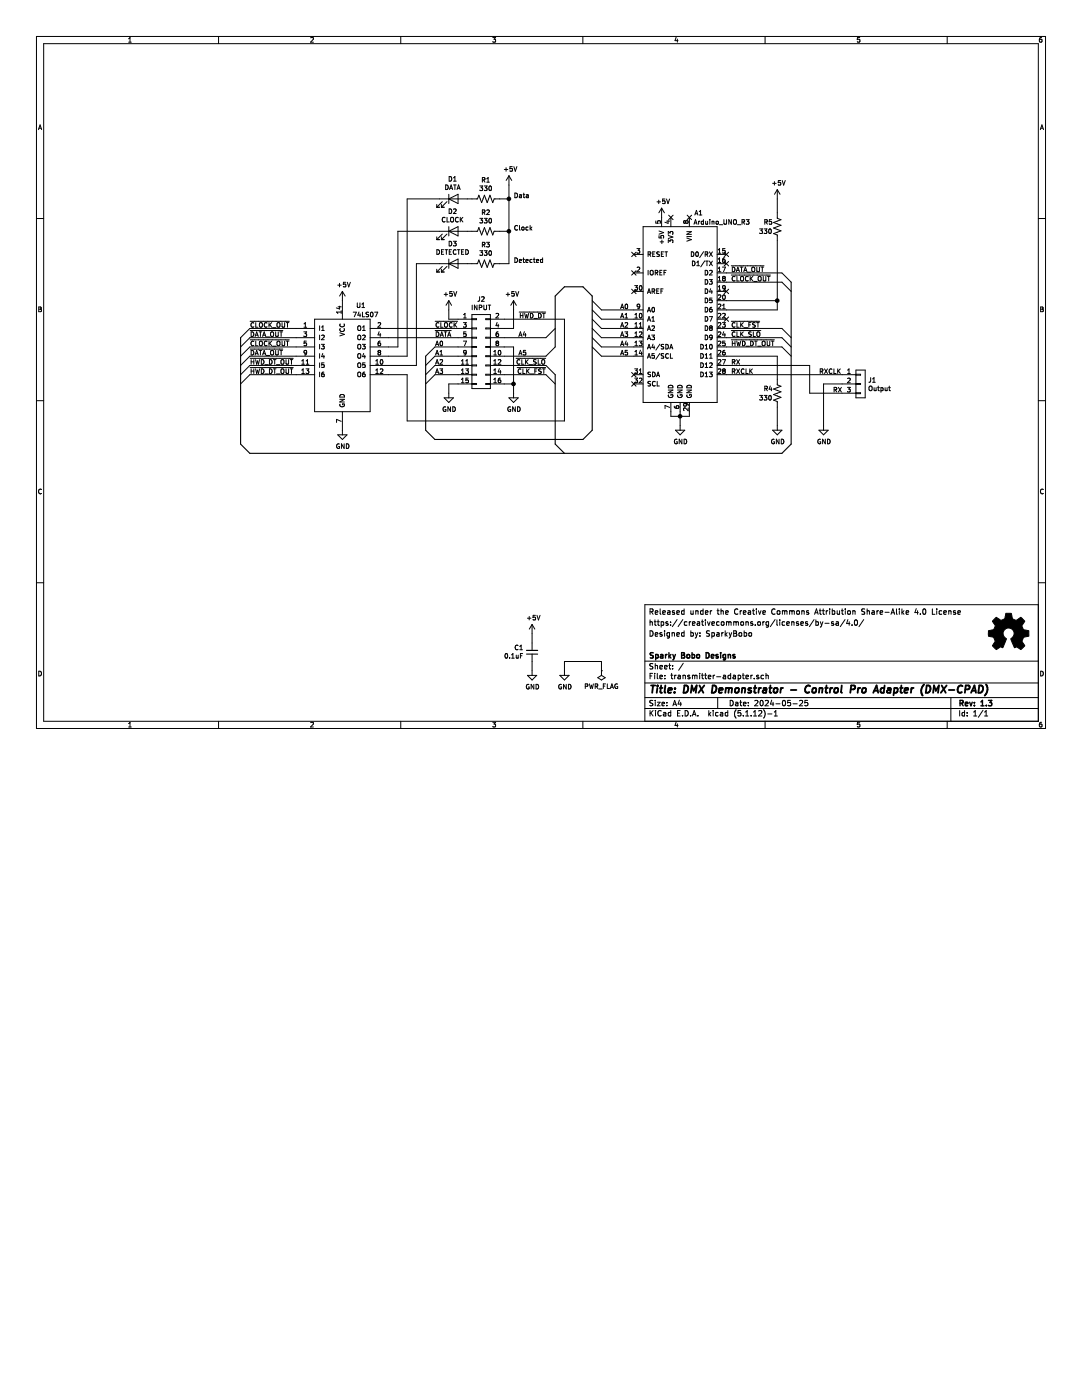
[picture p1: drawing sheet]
EESchema Schematic File Version 4
EELAYER 30 0
EELAYER END
$Descr A4 11693 8268
encoding utf-8
Sheet 1 1
Title "DMX Demonstrator - Control Pro Adapter (DMX-CPAD)"
Date "2024-05-25"
Rev "1.3"
Comp "Sparky Bobo Designs"
Comment1 ""
Comment2 "Designed by: SparkyBobo"
Comment3 "https://creativecommons.org/licenses/by-sa/4.0/ "
Comment4 "Released under the Creative Commons Attribution Share-Alike 4.0 License"
$EndDescr
$Comp
L DMXDemonstrator:Arduino_UNO_R3-MCU_Module A1
U 1 1
P 7350 3350
F 0 "A1" H 7150 4400 50  0000 C CNN
F 1 "Arduino_UNO_R3" H 6900 4300 50  0000 C CNN
F 2 "footprints:ARDUINO_R3_NO_HOLES" H 7500 2300 50  0001 L CNN
F 3 "https://www.arduino.cc/en/Main/arduinoBoardUno" H 7150 4400 50  0001 C CNN
F 4 "A_ARDUINO,H_ARDUINO" H 7350 3350 50  0001 C CNN "PartId"
	1    7350 3350
	-1   0    0    -1  
$EndComp
$Comp
L Connector_Generic:Conn_01x03 J1
U 1 1
P 9300 4150
F 0 "J1" H 9380 4192 50  0000 L CNN
F 1 "Output" H 9380 4101 50  0000 L CNN
F 2 "Connector_PinHeader_2.54mm:PinHeader_1x03_P2.54mm_Horizontal" H 9300 4150 50  0001 C CNN
F 3 "~" H 9300 4150 50  0001 C CNN
F 4 "H_1x3_RA" H 9300 4150 50  0001 C CNN "PartId"
	1    9300 4150
	1    0    0    -1  
$EndComp
$Comp
L Device:LED D1
U 1 1
P 4900 2150
F 0 "D1" H 4891 2366 50  0000 C CNN
F 1 "DATA" H 4891 2275 50  0000 C CNN
F 2 "LED_THT:LED_D5.0mm" H 4900 2150 50  0001 C CNN
F 3 "~" H 4900 2150 50  0001 C CNN
F 4 "LED_GRN" H 4900 2150 50  0001 C CNN "PartId"
	1    4900 2150
	1    0    0    -1  
$EndComp
$Comp
L Device:R_US R1
U 1 1
P 5250 2150
F 0 "R1" V 5045 2150 50  0000 C CNN
F 1 "330" V 5136 2150 50  0000 C CNN
F 2 "Resistor_THT:R_Axial_DIN0207_L6.3mm_D2.5mm_P10.16mm_Horizontal" V 5290 2140 50  0001 C CNN
F 3 "~" H 5250 2150 50  0001 C CNN
F 4 "R_LED" V 5250 2150 50  0001 C CNN "PartId"
	1    5250 2150
	0    1    1    0   
$EndComp
Wire Wire Line
	5050 2150 5100 2150
$Comp
L Device:LED D2
U 1 1
P 4900 2500
F 0 "D2" H 4891 2716 50  0000 C CNN
F 1 "CLOCK" H 4891 2625 50  0000 C CNN
F 2 "LED_THT:LED_D5.0mm" H 4900 2500 50  0001 C CNN
F 3 "~" H 4900 2500 50  0001 C CNN
F 4 "LED_RED" H 4900 2500 50  0001 C CNN "PartId"
	1    4900 2500
	1    0    0    -1  
$EndComp
$Comp
L Device:R_US R2
U 1 1
P 5250 2500
F 0 "R2" V 5045 2500 50  0000 C CNN
F 1 "330" V 5136 2500 50  0000 C CNN
F 2 "Resistor_THT:R_Axial_DIN0207_L6.3mm_D2.5mm_P10.16mm_Horizontal" V 5290 2490 50  0001 C CNN
F 3 "~" H 5250 2500 50  0001 C CNN
F 4 "R_LED" V 5250 2500 50  0001 C CNN "PartId"
	1    5250 2500
	0    1    1    0   
$EndComp
Wire Wire Line
	5050 2500 5100 2500
$Comp
L power:+5V #PWR0101
U 1 1
P 7150 2350
F 0 "#PWR0101" H 7150 2200 50  0001 C CNN
F 1 "+5V" H 7165 2523 50  0000 C CNN
F 2 "" H 7150 2350 50  0001 C CNN
F 3 "" H 7150 2350 50  0001 C CNN
	1    7150 2350
	1    0    0    -1  
$EndComp
$Comp
L power:GND #PWR0102
U 1 1
P 7350 4600
F 0 "#PWR0102" H 7350 4350 50  0001 C CNN
F 1 "GND" H 7355 4427 50  0000 C CNN
F 2 "" H 7350 4600 50  0001 C CNN
F 3 "" H 7350 4600 50  0001 C CNN
	1    7350 4600
	1    0    0    -1  
$EndComp
Wire Wire Line
	7250 4450 7250 4500
Wire Wire Line
	7250 4500 7350 4500
Wire Wire Line
	7450 4500 7450 4450
Wire Wire Line
	7350 4450 7350 4500
Connection ~ 7350 4500
Wire Wire Line
	7350 4500 7450 4500
Wire Wire Line
	7350 4600 7350 4500
NoConn ~ 6850 4050
NoConn ~ 6850 4150
NoConn ~ 6850 2750
NoConn ~ 7250 2350
NoConn ~ 7450 2350
$Comp
L power:GND #PWR0103
U 1 1
P 8900 4600
F 0 "#PWR0103" H 8900 4350 50  0001 C CNN
F 1 "GND" H 8905 4427 50  0000 C CNN
F 2 "" H 8900 4600 50  0001 C CNN
F 3 "" H 8900 4600 50  0001 C CNN
	1    8900 4600
	1    0    0    -1  
$EndComp
$Comp
L power:+5V #PWR0104
U 1 1
P 5500 2000
F 0 "#PWR0104" H 5500 1850 50  0001 C CNN
F 1 "+5V" H 5515 2173 50  0000 C CNN
F 2 "" H 5500 2000 50  0001 C CNN
F 3 "" H 5500 2000 50  0001 C CNN
	1    5500 2000
	1    0    0    -1  
$EndComp
NoConn ~ 6850 2950
$Comp
L power:PWR_FLAG #FLG0101
U 1 1
P 6500 7250
F 0 "#FLG0101" H 6500 7325 50  0001 C CNN
F 1 "PWR_FLAG" H 6500 7423 50  0000 C CNN
F 2 "" H 6500 7250 50  0001 C CNN
F 3 "~" H 6500 7250 50  0001 C CNN
	1    6500 7250
	-1   0    0    1   
$EndComp
$Comp
L power:GND #PWR0105
U 1 1
P 6100 7250
F 0 "#PWR0105" H 6100 7000 50  0001 C CNN
F 1 "GND" H 6105 7077 50  0000 C CNN
F 2 "" H 6100 7250 50  0001 C CNN
F 3 "" H 6100 7250 50  0001 C CNN
	1    6100 7250
	1    0    0    -1  
$EndComp
Wire Wire Line
	6500 7250 6500 7150
Wire Wire Line
	6500 7150 6100 7150
Wire Wire Line
	6100 7150 6100 7250
Wire Wire Line
	7850 2950 8450 2950
Wire Wire Line
	7850 3050 8450 3050
Wire Wire Line
	5500 2000 5500 2150
Wire Wire Line
	5400 2500 5500 2500
Wire Wire Line
	5400 2150 5500 2150
Connection ~ 5500 2150
Wire Wire Line
	5500 2150 5500 2500
Text Notes 5550 2500 0    50   ~ 0
Clock
Text Notes 5550 2150 0    50   ~ 0
Data
Text Label 7900 3950 0    50   ~ 0
RX
Text Label 7900 4050 0    50   ~ 0
RXCLK
Text Label 9000 4250 0    50   ~ 0
RX
Text Label 8850 4050 0    50   ~ 0
RXCLK
NoConn ~ 6850 3150
$Comp
L Graphic:Logo_Open_Hardware_Small #LOGO1
U 1 1
P 10900 6850
F 0 "#LOGO1" H 10900 7125 50  0001 C CNN
F 1 "Logo_Open_Hardware_Small" H 10900 6625 50  0001 C CNN
F 2 "" H 10900 6850 50  0001 C CNN
F 3 "~" H 10900 6850 50  0001 C CNN
	1    10900 6850
	1    0    0    -1  
$EndComp
Wire Wire Line
	8900 4150 9100 4150
Wire Wire Line
	8900 4150 8900 4600
Entry Wire Line
	6400 3650 6500 3750
Entry Wire Line
	6400 3550 6500 3650
Entry Wire Line
	6400 3450 6500 3550
Entry Wire Line
	6400 3350 6500 3450
Entry Wire Line
	6400 3250 6500 3350
Text Label 6700 3350 0    50   ~ 0
A0
Text Label 6700 3450 0    50   ~ 0
A1
Text Label 6700 3550 0    50   ~ 0
A2
Text Label 6700 3650 0    50   ~ 0
A3
Text Label 6700 3750 0    50   ~ 0
A4
Entry Wire Line
	4600 3950 4700 3850
Entry Wire Line
	4600 3850 4700 3750
Entry Wire Line
	4600 4050 4700 3950
Text Label 4700 3750 0    50   ~ 0
A0
Text Label 4700 3850 0    50   ~ 0
A1
Text Label 4700 3950 0    50   ~ 0
A2
Text Label 5600 3650 0    50   ~ 0
A4
Text Label 5900 3950 2    50   ~ 0
~CLK_SLO
$Comp
L power:+5V #PWR?
U 1 1
P 4850 3350
AR Path="/6841E790/5F618428" Ref="#PWR?"  Part="1" 
AR Path="/5F618428" Ref="#PWR0106"  Part="1" 
AR Path="/5F613CCA/5F618428" Ref="#PWR?"  Part="1" 
F 0 "#PWR0106" H 4850 3200 50  0001 C CNN
F 1 "+5V" H 4865 3523 50  0000 C CNN
F 2 "" H 4850 3350 50  0001 C CNN
F 3 "" H 4850 3350 50  0001 C CNN
	1    4850 3350
	1    0    0    -1  
$EndComp
$Comp
L power:+5V #PWR?
U 1 1
P 5550 3350
AR Path="/6841E790/5F61842E" Ref="#PWR?"  Part="1" 
AR Path="/5F61842E" Ref="#PWR0107"  Part="1" 
AR Path="/5F613CCA/5F61842E" Ref="#PWR?"  Part="1" 
F 0 "#PWR0107" H 5550 3200 50  0001 C CNN
F 1 "+5V" H 5565 3523 50  0000 C CNN
F 2 "" H 5550 3350 50  0001 C CNN
F 3 "" H 5550 3350 50  0001 C CNN
	1    5550 3350
	-1   0    0    -1  
$EndComp
Wire Wire Line
	4950 3450 4850 3450
Wire Wire Line
	4850 3450 4850 3350
Entry Wire Line
	4600 4150 4700 4050
Text Label 4700 4050 0    50   ~ 0
A3
Wire Wire Line
	4700 3750 4950 3750
Wire Wire Line
	4700 3850 4950 3850
Wire Wire Line
	4700 3950 4950 3950
Wire Wire Line
	4700 4050 4950 4050
Wire Wire Line
	6500 3350 6850 3350
Wire Wire Line
	6500 3450 6850 3450
Wire Wire Line
	6500 3550 6850 3550
Wire Wire Line
	6500 3650 6850 3650
Wire Wire Line
	6500 3750 6850 3750
Text Label 5900 4050 2    50   ~ 0
~CLK_FST
$Comp
L Connector_Generic:Conn_02x08_Odd_Even J?
U 1 1
P 5150 3750
AR Path="/5F613CCA/5F618444" Ref="J?"  Part="1" 
AR Path="/5F618444" Ref="J2"  Part="1" 
F 0 "J2" H 5200 4267 50  0000 C CNN
F 1 "INPUT" H 5200 4176 50  0000 C CNN
F 2 "Connector_IDC:IDC-Header_2x08_P2.54mm_Horizontal" H 5150 3750 50  0001 C CNN
F 3 "~" H 5150 3750 50  0001 C CNN
F 4 "H_CPRO_RA" H 5150 3750 50  0001 C CNN "PartId"
	1    5150 3750
	1    0    0    -1  
$EndComp
$Comp
L power:GND #PWR?
U 1 1
P 5550 4250
AR Path="/5F613CCA/5F61844B" Ref="#PWR?"  Part="1" 
AR Path="/5F61844B" Ref="#PWR0108"  Part="1" 
F 0 "#PWR0108" H 5550 4000 50  0001 C CNN
F 1 "GND" H 5555 4077 50  0000 C CNN
F 2 "" H 5550 4250 50  0001 C CNN
F 3 "" H 5550 4250 50  0001 C CNN
	1    5550 4250
	1    0    0    -1  
$EndComp
$Comp
L power:GND #PWR?
U 1 1
P 4850 4250
AR Path="/5F613CCA/5F618451" Ref="#PWR?"  Part="1" 
AR Path="/5F618451" Ref="#PWR0109"  Part="1" 
F 0 "#PWR0109" H 4850 4000 50  0001 C CNN
F 1 "GND" H 4855 4077 50  0000 C CNN
F 2 "" H 4850 4250 50  0001 C CNN
F 3 "" H 4850 4250 50  0001 C CNN
	1    4850 4250
	1    0    0    -1  
$EndComp
Wire Wire Line
	4850 4250 4850 4150
Wire Wire Line
	4850 4150 4950 4150
Wire Wire Line
	5450 4150 5550 4150
Wire Wire Line
	5550 4150 5550 4250
Entry Wire Line
	6000 4050 5900 3950
Text Label 4700 3650 0    50   ~ 0
~DATA
Entry Wire Line
	2600 3950 2700 3850
Entry Bus Bus
	2600 4800 2700 4900
Wire Wire Line
	5450 3950 5900 3950
Wire Wire Line
	6850 3850 6500 3850
Entry Wire Line
	6400 3750 6500 3850
Text Label 6700 3850 0    50   ~ 0
A5
Text Label 5600 3850 0    50   ~ 0
A5
Entry Wire Line
	5900 4050 6000 4150
Entry Bus Bus
	6000 4800 6100 4900
Text Label 5900 3450 2    50   ~ 0
~HWD_DT
Wire Bus Line
	6300 4750 4700 4750
Entry Bus Bus
	4600 4650 4700 4750
Entry Bus Bus
	6300 4750 6400 4650
Entry Bus Bus
	6300 3100 6400 3200
Wire Bus Line
	6100 3100 6300 3100
Entry Bus Bus
	6000 3200 6100 3100
Wire Wire Line
	7850 3650 8450 3650
Text Label 7900 3650 0    50   ~ 0
~CLK_SLO
Text Label 7900 3550 0    50   ~ 0
~CLK_FST
$Comp
L Device:R_US R?
U 1 1
P 8400 4250
AR Path="/5F613CCA/5F6228C3" Ref="R?"  Part="1" 
AR Path="/5F6228C3" Ref="R4"  Part="1" 
F 0 "R4" H 8250 4300 50  0000 L CNN
F 1 "330" H 8200 4200 50  0000 L CNN
F 2 "Resistor_THT:R_Axial_DIN0207_L6.3mm_D2.5mm_P10.16mm_Horizontal" V 8440 4240 50  0001 C CNN
F 3 "~" H 8400 4250 50  0001 C CNN
F 4 "R_LED" H 8400 4250 50  0001 C CNN "PartId"
	1    8400 4250
	1    0    0    -1  
$EndComp
$Comp
L power:GND #PWR?
U 1 1
P 8400 4600
AR Path="/5F613CCA/5F6228CA" Ref="#PWR?"  Part="1" 
AR Path="/5F6228CA" Ref="#PWR0110"  Part="1" 
F 0 "#PWR0110" H 8400 4350 50  0001 C CNN
F 1 "GND" H 8405 4427 50  0000 C CNN
F 2 "" H 8400 4600 50  0001 C CNN
F 3 "" H 8400 4600 50  0001 C CNN
	1    8400 4600
	1    0    0    -1  
$EndComp
Wire Wire Line
	7850 3550 8450 3550
Entry Wire Line
	8450 3550 8550 3650
Entry Wire Line
	8450 3650 8550 3750
Wire Wire Line
	7850 3850 8400 3850
Wire Wire Line
	7850 3750 8450 3750
Entry Wire Line
	8450 3750 8550 3850
Text Label 7900 3750 0    50   ~ 0
~HWD_DT_OUT
Wire Wire Line
	7850 4050 9100 4050
Wire Wire Line
	7850 3950 8750 3950
Wire Wire Line
	8400 3850 8400 4100
Wire Wire Line
	8400 4400 8400 4600
Wire Wire Line
	9100 4250 8750 4250
Wire Wire Line
	8750 4250 8750 3950
Entry Bus Bus
	8450 4900 8550 4800
Entry Wire Line
	8450 2950 8550 3050
Entry Wire Line
	8450 3050 8550 3150
NoConn ~ 7850 3150
NoConn ~ 7850 3450
Wire Wire Line
	5450 4050 5900 4050
Entry Wire Line
	5900 3850 6000 3750
Entry Wire Line
	5900 3650 6000 3550
Wire Wire Line
	5450 3550 5550 3550
Wire Wire Line
	5550 3350 5550 3550
Wire Wire Line
	5450 3750 5550 3750
Wire Wire Line
	5550 3750 5550 4150
Connection ~ 5550 4150
$Comp
L power:GND #PWR?
U 1 1
P 3700 4650
AR Path="/5F613CCA/63E9EA92" Ref="#PWR?"  Part="1" 
AR Path="/63E9EA92" Ref="#PWR0111"  Part="1" 
F 0 "#PWR0111" H 3700 4400 50  0001 C CNN
F 1 "GND" H 3705 4477 50  0000 C CNN
F 2 "" H 3700 4650 50  0001 C CNN
F 3 "" H 3700 4650 50  0001 C CNN
	1    3700 4650
	1    0    0    -1  
$EndComp
Wire Wire Line
	5450 3650 5900 3650
Wire Wire Line
	5450 3850 5900 3850
$Comp
L power:+5V #PWR?
U 1 1
P 3700 3250
AR Path="/6841E790/63EC4A6A" Ref="#PWR?"  Part="1" 
AR Path="/63EC4A6A" Ref="#PWR0112"  Part="1" 
AR Path="/5F613CCA/63EC4A6A" Ref="#PWR?"  Part="1" 
F 0 "#PWR0112" H 3700 3100 50  0001 C CNN
F 1 "+5V" H 3715 3423 50  0000 C CNN
F 2 "" H 3700 3250 50  0001 C CNN
F 3 "" H 3700 3250 50  0001 C CNN
	1    3700 3250
	1    0    0    -1  
$EndComp
Entry Wire Line
	2600 4150 2700 4050
Wire Wire Line
	2700 4050 3200 4050
Wire Wire Line
	2700 3750 3200 3750
Wire Wire Line
	2700 3650 3200 3650
Wire Wire Line
	6100 3450 6100 4550
Wire Wire Line
	6100 4550 4400 4550
Wire Wire Line
	5450 3450 6100 3450
Text Label 4700 3550 0    50   ~ 0
~CLOCK
Entry Wire Line
	2700 3650 2600 3750
Wire Wire Line
	2700 3550 3200 3550
Text Label 2700 4050 0    50   ~ 0
~HWD_DT_OUT
Entry Wire Line
	2600 3850 2700 3750
Wire Wire Line
	2700 3850 3200 3850
Entry Wire Line
	2700 3550 2600 3650
Wire Wire Line
	4200 3550 4950 3550
Wire Wire Line
	4400 4050 4400 4550
Wire Wire Line
	4300 3750 4200 3750
Wire Wire Line
	4400 3850 4200 3850
Wire Wire Line
	4200 4050 4400 4050
Wire Wire Line
	4750 2500 4300 2500
Wire Wire Line
	4200 3650 4950 3650
Text Label 2700 3550 0    50   ~ 0
~CLOCK_OUT
Text Label 2700 3650 0    50   ~ 0
~DATA_OUT
Text Label 2700 3750 0    50   ~ 0
~CLOCK_OUT
Text Label 2700 3850 0    50   ~ 0
~DATA_OUT
Text Label 7900 2950 0    50   ~ 0
~DATA_OUT
Text Label 7900 3050 0    50   ~ 0
~CLOCK_OUT
$Comp
L Device:C_Small C1
U 1 1
P 5750 7050
F 0 "C1" H 5659 7004 50  0000 R CNN
F 1 "0.1uF" H 5659 7095 50  0000 R CNN
F 2 "Capacitor_THT:C_Disc_D3.0mm_W1.6mm_P2.50mm" H 5750 7050 50  0001 C CNN
F 3 "~" H 5750 7050 50  0001 C CNN
F 4 "C_DECOUPLE" H 5750 7050 50  0001 C CNN "PartId"
	1    5750 7050
	1    0    0    1   
$EndComp
$Comp
L power:GND #PWR0116
U 1 1
P 5750 7250
F 0 "#PWR0116" H 5750 7000 50  0001 C CNN
F 1 "GND" H 5755 7077 50  0000 C CNN
F 2 "" H 5750 7250 50  0001 C CNN
F 3 "" H 5750 7250 50  0001 C CNN
	1    5750 7250
	1    0    0    -1  
$EndComp
$Comp
L power:+5V #PWR?
U 1 1
P 5750 6850
AR Path="/6841E790/63F80B96" Ref="#PWR?"  Part="1" 
AR Path="/63F80B96" Ref="#PWR0117"  Part="1" 
AR Path="/5F613CCA/63F80B96" Ref="#PWR?"  Part="1" 
F 0 "#PWR0117" H 5750 6700 50  0001 C CNN
F 1 "+5V" H 5765 7023 50  0000 C CNN
F 2 "" H 5750 6850 50  0001 C CNN
F 3 "" H 5750 6850 50  0001 C CNN
	1    5750 6850
	1    0    0    -1  
$EndComp
Wire Wire Line
	5750 6950 5750 6850
Wire Wire Line
	5750 7250 5750 7150
Entry Wire Line
	2600 4050 2700 3950
Wire Wire Line
	2700 3950 3200 3950
Text Label 2700 3950 0    50   ~ 0
~HWD_DT_OUT
$Comp
L Device:LED D3
U 1 1
P 4900 2850
F 0 "D3" H 4891 3066 50  0000 C CNN
F 1 "DETECTED" H 4891 2975 50  0000 C CNN
F 2 "LED_THT:LED_D5.0mm" H 4900 2850 50  0001 C CNN
F 3 "~" H 4900 2850 50  0001 C CNN
F 4 "LED_RED" H 4900 2850 50  0001 C CNN "PartId"
	1    4900 2850
	1    0    0    -1  
$EndComp
$Comp
L Device:R_US R3
U 1 1
P 5250 2850
F 0 "R3" V 5045 2850 50  0000 C CNN
F 1 "330" V 5136 2850 50  0000 C CNN
F 2 "Resistor_THT:R_Axial_DIN0207_L6.3mm_D2.5mm_P10.16mm_Horizontal" V 5290 2840 50  0001 C CNN
F 3 "~" H 5250 2850 50  0001 C CNN
F 4 "R_LED" V 5250 2850 50  0001 C CNN "PartId"
	1    5250 2850
	0    1    1    0   
$EndComp
Wire Wire Line
	5050 2850 5100 2850
Wire Wire Line
	5400 2850 5500 2850
Wire Wire Line
	5500 2500 5500 2850
Text Notes 5550 2850 0    50   ~ 0
Detected
Wire Wire Line
	4750 2850 4500 2850
Connection ~ 5500 2500
Wire Wire Line
	4200 3950 4500 3950
Wire Wire Line
	4500 3950 4500 2850
Wire Wire Line
	4300 2500 4300 3750
Wire Wire Line
	4400 3850 4400 2150
Wire Wire Line
	4400 2150 4750 2150
$Comp
L Device:R_US R?
U 1 1
P 8400 2450
AR Path="/5F613CCA/6506CFB2" Ref="R?"  Part="1" 
AR Path="/6506CFB2" Ref="R5"  Part="1" 
F 0 "R5" H 8250 2500 50  0000 L CNN
F 1 "330" H 8200 2400 50  0000 L CNN
F 2 "Resistor_THT:R_Axial_DIN0207_L6.3mm_D2.5mm_P10.16mm_Horizontal" V 8440 2440 50  0001 C CNN
F 3 "~" H 8400 2450 50  0001 C CNN
F 4 "R_LED" H 8400 2450 50  0001 C CNN "PartId"
	1    8400 2450
	1    0    0    -1  
$EndComp
Wire Wire Line
	8400 2600 8400 3250
Wire Wire Line
	7850 3350 8400 3350
Wire Wire Line
	7850 3250 8400 3250
Connection ~ 8400 3250
Wire Wire Line
	8400 3250 8400 3350
$Comp
L power:+5V #PWR0114
U 1 1
P 8400 2150
F 0 "#PWR0114" H 8400 2000 50  0001 C CNN
F 1 "+5V" H 8415 2323 50  0000 C CNN
F 2 "" H 8400 2150 50  0001 C CNN
F 3 "" H 8400 2150 50  0001 C CNN
	1    8400 2150
	1    0    0    -1  
$EndComp
Wire Wire Line
	8400 2150 8400 2300
$Comp
L DMXDemonstrator:74LS07 U1
U 1 1
P 3700 3950
F 0 "U1" H 3900 4600 50  0000 C CNN
F 1 "74LS07" H 3950 4500 50  0000 C CNN
F 2 "Package_DIP:DIP-14_W7.62mm" H 3700 3950 50  0001 C CNN
F 3 "https://www.ti.com/lit/ds/symlink/sn74ls07.pdf" H 3700 3950 50  0001 C CNN
F 4 "U_74LS07" H 3700 3950 50  0001 C CNN "PartId"
	1    3700 3950
	1    0    0    -1  
$EndComp
NoConn ~ 7850 2750
NoConn ~ 7850 2850
Wire Bus Line
	6000 4050 6000 4800
Wire Bus Line
	6000 3200 6000 3750
Wire Bus Line
	2700 4900 8450 4900
Wire Bus Line
	4600 3850 4600 4650
Wire Bus Line
	8550 3050 8550 4800
Wire Bus Line
	6400 3200 6400 4650
Wire Bus Line
	2600 3650 2600 4800
$EndSCHEMATC
